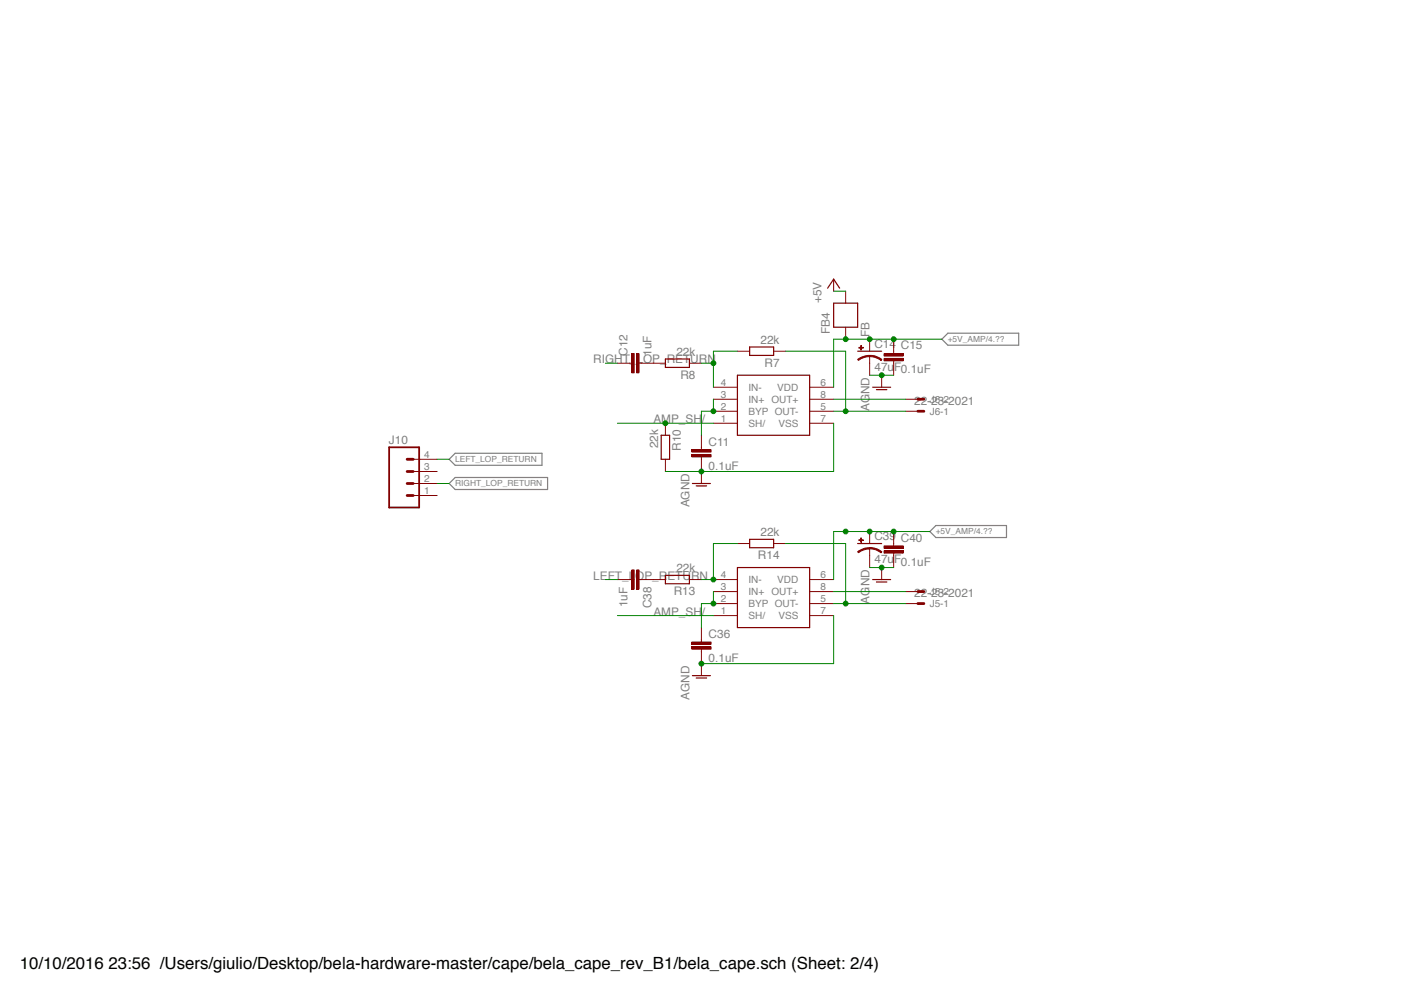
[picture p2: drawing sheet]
<svg xmlns="http://www.w3.org/2000/svg" width="297mm" height="210mm" viewBox="0 0 297 210" stroke-linecap="round" stroke-linejoin="round" font-family="sans-serif">
<path d="M199 71.6l1.3-1.2h14.9v2.5h-14.9zM94.9 97l1.3-1.3h18.3v2.6h-18.3zM94.9 102.1l1.3-1.3h19.5v2.6h-19.5zM196.4 112.2l1.3-1.2h14.9v2.5h-14.9z" fill="none" stroke="#808080" stroke-width=".25"/>
<path d="M148.2 94.5v.5M148.2 96.5v.5" fill="none" stroke="#820000" stroke-width=".21"/>
<path d="M146.1 96h4.1v.5h-4.1z" fill="#820000"/>
<path d="M146.2 96h4v.5h-4z" fill="none" stroke="#820000" stroke-width=".21"/>
<path d="M146.1 94.9h4.1v.6h-4.1z" fill="#820000"/>
<path d="M133 76.7h.5M135 76.7h.5M146.2 95h4v.5h-4zM148.2 91.9v2.6M148.2 97v2.6" fill="none" stroke="#820000" stroke-width=".21"/>
<path d="M134.5 74.7h.5v4h-.5z" fill="#820000"/>
<path d="M134.5 74.7h.5v4h-.5z" fill="none" stroke="#820000" stroke-width=".21"/>
<path d="M133.5 74.7h.5v4h-.5z" fill="#820000"/>
<g fill="none" stroke="#820000" stroke-width=".21">
<path d="M176.1 59v2.5M130.4 76.7h2.6M133.5 74.7h.5v4h-.5zM135.5 76.7h5.1M145.6 76.7h2.6M155.8 74.2h2.6M163.4 74.2h2.6M183.7 75.2v1.5M140.6 89.4v2.5M140.6 97v2.6M150.7 84.3h5.1M150.7 81.8h5.1"/>
<path d="M150.7 89.4h5.1M150.7 86.8h5.1M171 84.3h5.1M171 81.8h5.1M171 89.4h5.1M171 86.8h5.1"/>
</g>
<path d="M140.6 75.8h5v1.8h-5zM155.8 79.2h15.2v12.7h-15.2zM158.4 73.3h5v1.8h-5zM174.9 60.9l1.2-1.9 1.3 1.9M181.2 74.2h5.1M139.7 91.9h1.8v5.1h-1.8z" fill="none" stroke="#820000" stroke-width=".25"/>
<path d="M183.7 75a3.6 3.6 0 0 1 2.6 .9l-.2 .2a4.1 4.1 0 0 0-2.4-.8z" fill-rule="evenodd" fill="#820000"/>
<path d="M183.7 75.1a3.6 3.6 0 0 1 2.6 .8l-.2 .2a4.1 4.1 0 0 0-2.4-.8z" fill="none" stroke="#820000" stroke-width=".21"/>
<path d="M181.2 75.9l1.5-.7 1-.2v.3a3.9 3.9 0 0 0-2.3 .8z" fill-rule="evenodd" fill="#820000"/>
<path d="M181.2 75.9l1.5-.7 1-.1v.2a3.9 3.9 0 0 0-2.3 .8z" fill="none" stroke="#820000" stroke-width=".21"/>
<path d="M181.4 73.4h1v.1h-1z" fill="#820000"/>
<path d="M181.4 73.4h1v.1h-1z" fill="none" stroke="#820000" stroke-width=".21"/>
<path d="M181.8 73h.2v.9h-.2z" fill="#820000"/>
<path d="M181.8 73h.2v.9h-.2zM183.7 71.6v2.6M183.7 76.7v2.5M188.8 74.2v.5M188.8 76.2v.5" fill="none" stroke="#820000" stroke-width=".21"/>
<path d="M186.8 75.7h4v.5h-4z" fill="#820000"/>
<path d="M186.8 75.7h4v.5h-4z" fill="none" stroke="#820000" stroke-width=".21"/>
<path d="M186.8 74.7h4v.5h-4z" fill="#820000"/>
<path d="M178.7 61.5v2.5M178.7 69.1v2.5M186.3 79.2v2.6M186.8 74.7h4v.5h-4zM188.8 71.6v2.6M188.8 76.7v2.5M148.2 99.6v2.5M191.3 86.8h2.6M191.3 84.3h2.6M148.2 135.1v.5M148.2 137.1v.5" fill="none" stroke="#820000" stroke-width=".21"/>
<path d="M193.9 86.8h1.3M193.9 84.3h1.3" fill="none" stroke="#820000" stroke-width=".59"/>
<path d="M176.1 64h5.1v5.1h-5.1zM184.4 81.8h3.8M185.2 82.3h2.2M146.3 102.1h3.8M147.1 102.6h2.2" fill="none" stroke="#820000" stroke-width=".25"/>
<path d="M146.1 136.6h4.1v.5h-4.1z" fill="#820000"/>
<path d="M146.2 136.6h4v.5h-4z" fill="none" stroke="#820000" stroke-width=".21"/>
<path d="M146.1 135.6h4.1v.5h-4.1z" fill="#820000"/>
<path d="M133 122.4h.5M135 122.4h.5M146.2 135.6h4v.5h-4zM148.2 132.5v2.6M148.2 137.6v2.5" fill="none" stroke="#820000" stroke-width=".21"/>
<path d="M133.5 120.3h.5v4.1h-.5z" fill="#820000"/>
<path d="M133.5 120.4h.5v4h-.5z" fill="none" stroke="#820000" stroke-width=".21"/>
<path d="M134.5 120.3h.5v4.1h-.5z" fill="#820000"/>
<g fill="none" stroke="#820000" stroke-width=".21">
<path d="M155.8 114.8h2.6M163.4 114.8h2.6M183.7 115.8v1.5M130.4 122.4h2.6M134.5 120.4h.5v4h-.5zM135.5 122.4h5.1M145.6 122.4h2.6M150.7 122.4h5.1M150.7 124.9h5.1M150.7 130h5.1M150.7 127.5h5.1M171 122.4h5.1"/>
<path d="M171 124.9h5.1M171 130h5.1M171 127.5h5.1"/>
</g>
<path d="M155.8 119.9h15.2v12.6h-15.2zM158.4 113.9h5v1.8h-5zM181.2 114.8h5.1M140.6 121.5h5v1.8h-5z" fill="none" stroke="#820000" stroke-width=".25"/>
<path d="M183.7 115.6a4 4 0 0 1 2.6 .9l-.2 .2a3.8 3.8 0 0 0-2.4-.8z" fill-rule="evenodd" fill="#820000"/>
<path d="M183.7 115.6a4 4 0 0 1 2.6 .9l-.2 .2a3.8 3.8 0 0 0-2.4-.8z" fill="none" stroke="#820000" stroke-width=".21"/>
<path d="M181.2 116.5l.3-.2a3.5 3.5 0 0 1 2.2-.6v.2a3.9 3.9 0 0 0-2.3 .8z" fill-rule="evenodd" fill="#820000"/>
<path d="M181.2 116.5l.3-.2a3.5 3.5 0 0 1 2.2-.6v.2a3.9 3.9 0 0 0-2.3 .8z" fill="none" stroke="#820000" stroke-width=".21"/>
<path d="M181.4 114h1v.1h-1z" fill="#820000"/>
<path d="M181.4 114h1v.1h-1z" fill="none" stroke="#820000" stroke-width=".21"/>
<path d="M181.8 113.6h.2v.9h-.2z" fill="#820000"/>
<path d="M181.8 113.6h.2v.9h-.2zM183.7 112.2v2.6M183.7 117.3v2.6M188.8 114.8v.5M188.8 116.8v.5" fill="none" stroke="#820000" stroke-width=".21"/>
<path d="M186.8 116.3h4v.5h-4z" fill="#820000"/>
<path d="M186.8 116.3h4v.5h-4z" fill="none" stroke="#820000" stroke-width=".21"/>
<path d="M186.8 115.3h4v.5h-4z" fill="#820000"/>
<path d="M87.3 99.6h5.1M87.3 97h5.1M87.3 104.6h5.1M87.3 102.1h5.1M186.3 119.9v2.5M186.8 115.3h4v.5h-4zM188.8 112.2v2.6M188.8 117.3v2.6M191.3 127.5h2.6M191.3 124.9h2.6M148.2 140.1v2.6" fill="none" stroke="#820000" stroke-width=".21"/>
<path d="M86 99.6h1.3M86 97h1.3M86 102.1h1.3M86 104.6h1.3M193.9 127.5h1.3M193.9 124.9h1.3" fill="none" stroke="#820000" stroke-width=".59"/>
<path d="M184.4 122.4h3.8M185.2 122.9h2.2M146.3 142.7h3.8M147.1 143.2h2.2" fill="none" stroke="#820000" stroke-width=".25"/>
<path d="M82.2 94.5h6.4v12.7h-6.4z" fill="none" stroke="#820000" stroke-width=".38"/>
<path d="M148.2 76.7h2.5M150.7 74.2v7.6" fill="none" stroke="#008100" stroke-width=".21"/>
<circle cx="150.7" cy="76.7" r=".51" fill="#008100"/>
<g fill="none" stroke="#008100" stroke-width=".21">
<path d="M150.7 74.2h5.1M150.7 84.3v2.5h-2.5v5.1"/>
<circle cx="150.7" cy="76.7" r=".51"/>
</g>
<circle cx="150.7" cy="86.8" r=".51" fill="#008100"/>
<g fill="none" stroke="#008100" stroke-width=".21">
<path d="M130.4 89.4h20.3"/>
<circle cx="150.7" cy="86.8" r=".51"/>
</g>
<circle cx="140.6" cy="89.4" r=".51" fill="#008100"/>
<g fill="none" stroke="#008100" stroke-width=".21">
<path d="M166 74.2h12.7v12.6M176.1 86.8h15.2M130.4 130h20.3"/>
<circle cx="140.6" cy="89.4" r=".51"/>
</g>
<circle cx="178.6" cy="86.8" r=".51" fill="#008100"/>
<g fill="none" stroke="#008100" stroke-width=".21">
<path d="M188.8 71.6h-12.7v10.2"/>
<circle cx="178.7" cy="86.8" r=".51"/>
</g>
<circle cx="183.7" cy="71.6" r=".51" fill="#008100"/>
<circle cx="183.7" cy="71.6" r=".51" fill="none" stroke="#008100" stroke-width=".21"/>
<circle cx="178.6" cy="71.6" r=".51" fill="#008100"/>
<g fill="none" stroke="#008100" stroke-width=".21">
<path d="M188.8 71.6h10.2"/>
<circle cx="178.7" cy="71.6" r=".51"/>
</g>
<circle cx="188.8" cy="71.6" r=".51" fill="#008100"/>
<g fill="none" stroke="#008100" stroke-width=".21">
<path d="M188.8 112.2h-12.7v10.2"/>
<circle cx="188.8" cy="71.6" r=".51"/>
</g>
<circle cx="183.7" cy="112.2" r=".51" fill="#008100"/>
<circle cx="183.7" cy="112.2" r=".51" fill="none" stroke="#008100" stroke-width=".21"/>
<circle cx="178.6" cy="112.2" r=".51" fill="#008100"/>
<g fill="none" stroke="#008100" stroke-width=".21">
<path d="M188.8 112.2h7.6"/>
<circle cx="178.7" cy="112.2" r=".51"/>
</g>
<circle cx="188.8" cy="112.2" r=".51" fill="#008100"/>
<g fill="none" stroke="#008100" stroke-width=".21">
<path d="M176.1 84.3h15.2M176.1 89.4v10.2h-27.9"/>
<circle cx="188.8" cy="112.2" r=".51"/>
</g>
<circle cx="148.2" cy="99.6" r=".51" fill="#008100"/>
<g fill="none" stroke="#008100" stroke-width=".21">
<path d="M183.7 79.2h5.1M140.6 99.6h7.6"/>
<circle cx="148.2" cy="99.6" r=".51"/>
</g>
<circle cx="186.3" cy="79.2" r=".51" fill="#008100"/>
<g fill="none" stroke="#008100" stroke-width=".21">
<path d="M176.1 130v10.1h-27.9"/>
<circle cx="186.3" cy="79.2" r=".51"/>
</g>
<circle cx="148.2" cy="140.1" r=".51" fill="#008100"/>
<g fill="none" stroke="#008100" stroke-width=".21">
<path d="M183.7 119.9h5.1"/>
<circle cx="148.2" cy="140.1" r=".51"/>
</g>
<circle cx="186.3" cy="119.8" r=".51" fill="#008100"/>
<g fill="none" stroke="#008100" stroke-width=".21">
<path d="M176.1 61.5h2.6M150.7 114.8v7.6h-2.5"/>
<circle cx="186.3" cy="119.9" r=".51"/>
</g>
<circle cx="150.7" cy="122.4" r=".51" fill="#008100"/>
<g fill="none" stroke="#008100" stroke-width=".21">
<path d="M150.7 114.8h5.1M150.7 124.9v2.6h-2.5v5"/>
<circle cx="150.7" cy="122.4" r=".51"/>
</g>
<circle cx="150.7" cy="127.4" r=".51" fill="#008100"/>
<g fill="none" stroke="#008100" stroke-width=".21">
<path d="M166 114.8h12.7v12.7M176.1 127.5h15.2"/>
<circle cx="150.7" cy="127.5" r=".51"/>
</g>
<circle cx="178.6" cy="127.4" r=".51" fill="#008100"/>
<g fill="none" stroke="#008100" stroke-width=".21">
<path d="M127.9 76.7h2.5M92.4 97h2.5M92.4 102.1h2.5M127.9 122.4h2.5M176.1 124.9h15.2"/>
<circle cx="178.7" cy="127.5" r=".51"/>
</g>
<text font-size="3.6" x="4.2" y="204.7">10/10/2016 23:56 /Users/giulio/Desktop/bela-hardware-master/cape/bela_cape_rev_B1/bela_cape.sch (Sheet: 2/4)</text>
<g font-size="2.5" fill="#808080">
<text x="173.6" y="64" transform="rotate(-90 173.6 64)">+5V</text>
<text x="175.3" y="70.6" transform="rotate(-90 175.3 70.6)">FB4</text>
<text x="183.7" y="71.1" transform="rotate(-90 183.7 71.1)">FB</text>
<text x="125.3" y="76.7">RIGHT_LOP_RETURN</text>
<text x="132.6" y="75.2" transform="rotate(-90 132.6 75.2)">C12</text>
<text x="137.7" y="75.2" transform="rotate(-90 137.7 75.2)">1uF</text>
<text x="142.9" y="75.2">22k</text>
<text x="160.7" y="72.6">22k</text>
<text x="161.5" y="77.4">R7</text>
<text x="184.7" y="73.5">C14</text>
<text x="190.3" y="73.8">C15</text>
<text x="143.7" y="80">R8</text>
<text x="184.7" y="78.3">47uF0.1uF</text>
<text x="138" y="89.4">AMP_SH/</text>
<text x="183.7" y="86.8" transform="rotate(-90 183.7 86.8)">AGND</text>
<text x="193.1" y="85.4">22-23-2021</text>
<text x="82.2" y="93.7">J10</text>
<text x="139" y="94.7" transform="rotate(-90 139 94.7)">22k</text>
<text x="143.8" y="95.2" transform="rotate(-90 143.8 95.2)">R10</text>
<text x="149.7" y="94.1">C11</text>
<text x="149.7" y="99.2">0.1uF</text>
<text x="145.6" y="107.1" transform="rotate(-90 145.6 107.1)">AGND</text>
<text x="160.7" y="113.2">22k</text>
<text x="160.1" y="118">R14</text>
<text x="184.7" y="118.9">47uF0.1uF</text>
<text x="184.7" y="114.1">C39</text>
<text x="190.3" y="114.4">C40</text>
<text x="125.3" y="122.4">LEFT_LOP_RETURN</text>
<text x="142.4" y="125.6">R13</text>
<text x="142.9" y="120.9">22k</text>
<text x="132.6" y="128.2" transform="rotate(-90 132.6 128.2)">1uF</text>
<text x="137.6" y="128.5" transform="rotate(-90 137.6 128.5)">C38</text>
<text x="138" y="130">AMP_SH/</text>
<text x="183.7" y="127.4" transform="rotate(-90 183.7 127.4)">AGND</text>
<text x="193.1" y="126.1">22-23-2021</text>
<text x="149.7" y="134.7">C36</text>
<text x="149.7" y="139.8">0.1uF</text>
<text x="145.6" y="147.8" transform="rotate(-90 145.6 147.8)">AGND</text>
</g>
<g font-size="2.1" fill="#808080">
<text x="152.3" y="84">3</text>
<text x="152.3" y="81.4">4</text>
<text x="158.1" y="82.5">IN-</text>
<text x="164.2" y="82.5">VDD</text>
<text x="173.4" y="84">8</text>
<text x="173.4" y="81.4">6</text>
<text x="152.3" y="89">1</text>
<text x="152.3" y="86.5">2</text>
<text x="158.1" y="85.1">IN+</text>
<text x="158.1" y="87.6">BYP OUT-</text>
<text x="163" y="85.1">OUT+</text>
<text x="173.4" y="86.5">5</text>
<text x="173.4" y="89">7</text>
<text x="196.4" y="87.6">J6-1</text>
<text x="196.4" y="85.1">J6-2</text>
<text x="158.1" y="90.1">SH/</text>
<text x="164.5" y="90.1">VSS</text>
<text x="89.6" y="101.7">2</text>
<text x="89.6" y="99.2">3</text>
<text x="89.6" y="96.6">4</text>
<text x="89.6" y="104.3">1</text>
<text x="152.3" y="124.6">3</text>
<text x="152.3" y="122">4</text>
<text x="158.1" y="125.7">IN+</text>
<text x="158.1" y="123.1">IN-</text>
<text x="163" y="125.7">OUT+</text>
<text x="164.2" y="123.1">VDD</text>
<text x="173.4" y="124.6">8</text>
<text x="173.4" y="122">6</text>
<text x="196.4" y="125.7">J5-2</text>
<text x="152.3" y="129.6">1</text>
<text x="152.3" y="127.1">2</text>
<text x="158.1" y="130.7">SH/</text>
<text x="158.1" y="128.2">BYP OUT-</text>
<text x="164.5" y="130.7">VSS</text>
<text x="173.4" y="127.1">5</text>
<text x="173.4" y="129.6">7</text>
<text x="196.4" y="128.2">J5-1</text>
</g>
<g font-size="1.8" fill="#808080">
<text x="200.2" y="72.3">+5V_AMP/4.??</text>
<text x="96.1" y="97.6">LEFT_LOP_RETURN</text>
<text x="96.1" y="102.7">RIGHT_LOP_RETURN</text>
<text x="197.7" y="112.9">+5V_AMP/4.??</text>
</g>
</svg>
